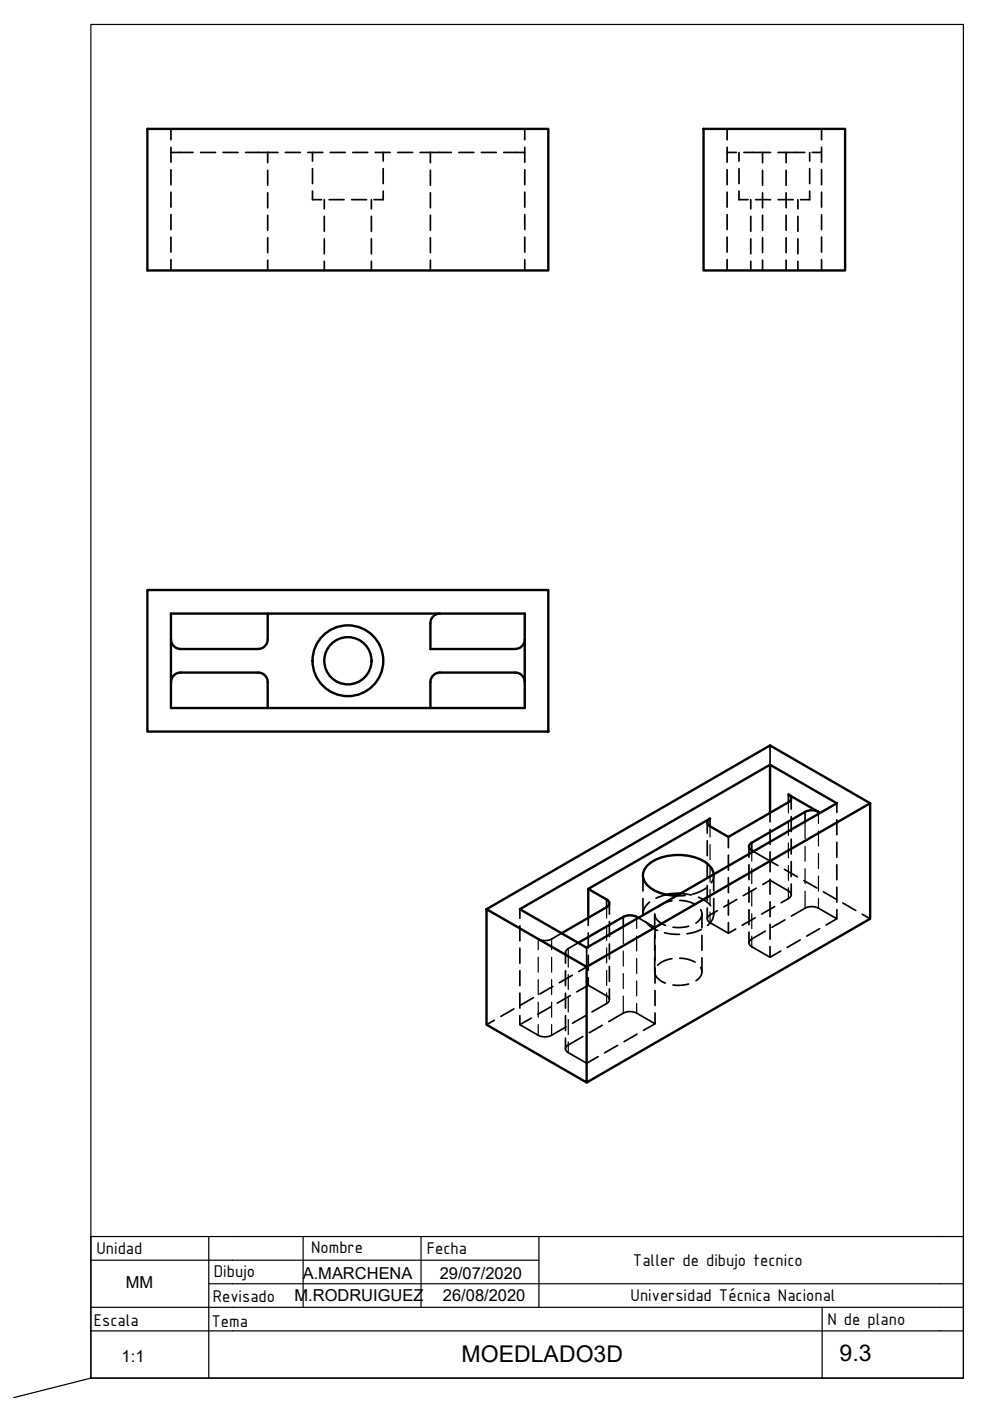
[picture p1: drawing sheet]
<svg xmlns="http://www.w3.org/2000/svg" width="210mm" height="297mm" viewBox="0 0 210 297" stroke-linecap="round" stroke-linejoin="round" font-family="sans-serif">
<!-- layer: MD_Oculto -->
<g fill="none" stroke="#000" stroke-width=".36">
<path d="M36.2 32.3h4.7M36.2 27.3v2.3M36.2 31.2v3.2M36.2 36v3.2M42.5 32.3h3.2M47.3 32.3h3.2M52.1 32.3h4.7M56.8 32.3h2.1M56.8 32.3v2.2M56.8 36.1v3.2M60.5 32.3h3.2M65.3 32.3h3.1"/>
<path d="M66.3 32.3v1.9M66.3 35.8v3.1M70 32.3h3.2M74.8 32.3h3.2M79.6 32.3h3.1M81.2 32.3v1.9M81.2 35.8v3.1M84.3 32.3h3.2M89.1 32.3h2.2M91.3 32.3h4.4M91.3 32.3v2.2M91.3 36.1v3.2"/>
<path d="M97.3 32.3h3.2M102.1 32.3h3.1M106.8 32.3h4.5M111.3 27.3v2.3M111.3 31.2v3.2M111.3 36v3.2M154.2 32.3h1.9M154.2 27.3v2.3M154.2 31.2v3.2M154.2 36v3.2M156.7 32.3v1.9M156.7 35.8v3.1"/>
<path d="M157.7 32.3h5.7M161.7 32.3v2.2M161.7 36.1v3.2M165 32.3h5.6M166.7 32.3v2.2M166.7 36.1v3.2M171.7 32.3v1.9M171.7 35.8v3.1M172.2 32.3h2M174.2 27.3v2.3M174.2 31.2v3.2M174.2 36v3.2"/>
<path d="M36.2 40.7v3.2M36.2 45.5v3.2M36.2 50.3v3.1M36.2 55v2.3M56.8 40.9v3.1M56.8 45.6v3.2M56.8 50.4v3.2M56.8 55.2v2.1M66.3 40.5v1.8h1.9M68.8 42.3v2M68.8 45.9v3.1M68.8 50.6v3.2"/>
<path d="M68.8 55.4v1.9M69.8 42.3h3.1M74.6 42.3h3.1M78.7 42.3v2M78.7 45.9v3.1M78.7 50.6v3.2M78.7 55.4v1.9M81.2 40.5v1.8h-1.9M91.3 40.9v3.1M91.3 45.6v3.2M91.3 50.4v3.2M91.3 55.2v2.1"/>
<path d="M111.3 40.7v3.2M111.3 45.5v3.2M111.3 50.3v3.1M111.3 55v2.3M154.2 40.7v3.2M154.2 45.5v3.2M154.2 50.3v3.1M154.2 55v2.3M156.7 40.5v1.8h1.9M159.2 42.3v2M159.2 45.9v3.1M159.2 50.6v3.2"/>
<path d="M159.2 55.4v1.9M160.2 42.3h3.2M161.7 40.9v3.1M161.7 45.6v3.2M161.7 50.4v3.2M161.7 55.2v2.1M165 42.3h3.2M166.7 40.9v3.1M166.7 45.6v3.2M166.7 50.4v3.2M166.7 55.2v2.1M169.2 42.3v2"/>
<path d="M169.2 45.9v3.1M169.2 50.6v3.2M169.2 55.4v1.9M171.7 40.5v1.8h-2M174.2 40.7v3.2M174.2 45.5v3.2M174.2 50.3v3.1M174.2 55v2.3M163.3 158.1v4M150 174.4v2.3M150 178.2v3.2M154.4 177.4v2.3"/>
<path d="M158.8 179.5v2.3M163.3 172.3v2M163.3 175.9v3.1M167.8 169.3v2.3M167.8 173.1v3.2M167.8 177.9v3.2M177.4 170.3v1.9M177.4 173.8v3.2M177.4 178.6v3.2M110.2 192.8v1.9M110.2 196.3v3.2M119.1 197.9l-2.1 1.2a3.1 3.1 0 0 1-2.9 0"/>
<path d="M122.6 199.9l-2.1 1.2a.85 .85 0 0 0-.6 .8 .85 .85 0 0 0 .6 .9M124.7 194.6v1.6M124.7 197.8v3.2M129.2 191.5v2.3M129.2 195.4v3.2M135.3 194.6l3.6 2v2.3M136.3 185.6v3.3M136.3 190.5v3.3M136.9 195.4l1 1 1.5 .9M137.7 191.3a3.1 3.1 0 0 0-1.4 2.7M138.8 193.8v2.9M138.8 198.3v3.2"/>
<path d="M138.8 193.9a2.89 2.89 0 0 0 2.3 2.3M140.9 197.8l1.6 .3h1.6M141.3 189.7l-2.2 .7M142.5 191l-1.6 .4-1.4 1M144.1 190.9l1.7 .2 1.6 .6M144.2 189.5l2.4 .3M145.3 189.9h-1.9M146 196.4l-1.3 .2h-2M148.1 190.2l1.6 .9 1 .9M148.6 192.9a2.02 2.02 0 0 1-1 2.8M148.7 197.1l-1.6 .6-1.4 .3M148.8 193.8v2.9"/>
<path d="M148.8 198.3v3.2M149.7 188.3l-1.2 .7-1.7 .6M150 183v3.2M150 187.8v3.1M150 192.5v2.3M151.3 185.4a2.58 2.58 0 0 1-.5 1.8M151.3 193.5a3.1 3.1 0 0 1-1.3 2.7M151.3 185.6v3.3M151.3 190.5v3.3M152.1 193.1l-1.6 .9a.86 .86 0 0 0-.5 .8 .86 .86 0 0 0 .5 .8l3.9 2.3M154.4 181.3v3.2M154.4 186.1v3.2"/>
<path d="M154.4 190.8v3.2M154.4 195.6v2.3M156 197l-1.6 .9M156.2 190.7l-2.7 1.6M158.8 183.3v3.2M158.8 188.1v3.2M158.8 192.9v3.1M158.8 197.6v2.3M159.7 180.5l5.2 3M160.1 194.6l-2.7 1.6M160.3 188.3l-2.7 1.6M161.7 187.5l1.6-.9 3.9 2.3a.85 .85 0 0 1 .6 .8 .85 .85 0 0 1-.6 .8l-1.6 .9"/>
<path d="M162.3 197.4l-2.9 1.7a.85 .85 0 0 0-.6 .8 .85 .85 0 0 0 .6 .8l3.9 2.3M163.3 180.6v4.2M163.3 186.4v3.2M163.3 191.2v3.2M163.3 195.9v3.2M164.2 192.2l-2.7 1.6M166.3 184.3l2.8 1.6M166.4 195l-2.7 1.6M167.8 182.7v3.1M167.8 187.4v2.3M169.7 199.3l-2.8 1.6M170.4 186.7l2.8 1.6"/>
<path d="M173.8 196.9l-2.8 1.6M174.6 189.1l2.7 1.6M177.4 192.9v1.9l-3.9-2.2a3.1 3.1 0 0 0-2.8 0l-2.9 1.6M177.4 183.3v3.2M177.4 188.1v3.2M177.4 194.8l-2.2 1.3M178.7 191.5l2.7 1.5M182.8 193.8l1.7 1M104.8 216.3l-1.6 1M109 213.9l-2.8 1.6M110.2 215.3v2l3.9 2.2a3.1 3.1 0 0 0 2.9 0l3-1.8M110.2 201v3.2"/>
<path d="M110.2 205.8v3.2M110.2 210.6v3.1M112.7 215.9l-2.5 1.4M113.1 211.5l-2.8 1.6M116.8 213.5l-2.8 1.6M117.2 209.1l-2.7 1.6M119.9 202v2.2M119.9 205.8v3.2M119.9 210.6v3.1M119.9 215.3v3.2M120.9 211.1l-2.7 1.6M121.3 206.8l-2.7 1.6"/>
<path d="M123.6 219.8l-3.1 1.8a.85 .85 0 0 0-.6 .8 .85 .85 0 0 0 .6 .8l3.9 2.2 2.4-1.4M124.1 215.3l-2.7 1.6M124.4 200.9v4.1l-1.7 1M124.7 208.9l3.9 2.2a.86 .86 0 0 1 .6 .9 .86 .86 0 0 1-.6 .8l-3.1 1.7M124.7 207.3v1.6l-2.4 1.4M124.7 202.5v3.2M127.7 217.4l-2.8 1.6M129.2 200.2v3.1M129.2 204.9v3.2M129.2 209.7v2.2M135.1 219.3l-2.8 1.6M138.8 203.1v2.9"/>
<path d="M138.8 206.1a2.84 2.84 0 0 0 2.3 2.3M138.9 214.8v2.3l-3.9-2.3a3.3 3.3 0 0 0-2.8 0l-3.1 1.8M138.9 200.5v3.2M138.9 205.3v3.1M138.9 210v3.2M138.9 217.1l-2.5 1.4M142.5 203.3l-1.6 .4-1.4 .9M144.1 203.2l1.7 .2 1.6 .6M146 208.6l-1.9 .3-1.4-.1M148.6 205.1a1.99 1.99 0 0 1-1 2.8M148.8 203.1v2.9M163.3 200.7v2.3l2.2-1.3"/>
<path d="M119.9 220.1v2.3M130.9 221.6l-2.7 1.6"/>
</g>
<!-- layer: MD_Visible -->
<g fill="none" stroke="#000" stroke-width=".51">
<path d="M31.2 27.3h85.1v30h-85.1zM149.2 27.3h30v30h-30zM31.2 125.1h85.1v30h-85.1zM36.2 130.1h75.1v20h-75.1zM56.8 130.1v5.5a2.04 2.04 0 0 1-2.1 2h-16.4a2 2 0 0 1-2-2M93.3 130.1a2 2 0 0 0-2 2v5.5h18a2 2 0 0 0 2-2M36.3 144.6a2 2 0 0 1 2-2h16.4a2 2 0 0 1 2.1 2v5.5M111.3 144.6a2 2 0 0 0-2-2h-16.1a2 2 0 0 0-1.9 2v5.5M163.3 162.1v10.2M170.7 172.1l-11.3 6.6a.86 .86 0 0 0-.6 .8 .86 .86 0 0 0 .6 .8l.3 .2M170.7 172.1l1.4-.3 1.4 .3M173.5 172.1l-6.3-3.6a.86 .86 0 0 1 .5 .8 .86 .86 0 0 1-.5 .8l-12.8 7.3-3.9-2.2a.87 .87 0 0 1-.5-.8 .87 .87 0 0 1 .6-.8l-25.9 14.9v6.1"/>
<path d="M184.5 170.3l-60.1 34.7M103.2 192.8l21.2 12.2v24.5l-21.2-12.2zM103.2 192.8l60.1-34.7 21.2 12.2v24.5l-60.1 34.7M110.2 192.8l53.1-30.7 14.1 8.2-53 30.6zM124.7 188.5l3.9 2.2M128.6 192.3l-9.5 5.6M128.6 190.7a.86 .86 0 0 1 .6 .8 .86 .86 0 0 1-.6 .8M135.3 194.6l-1.2-.5-1.5 .1-10 5.7M144.3 189.4l-3 .3M151.3 185.4a4.5 4.5 0 0 0-3.3-3.4 11.5 11.5 0 0 0-10.2 1 2.96 2.96 0 0 0-.2 5 9.6 9.6 0 0 0 5.8 1.9"/>
<circle cx="73.8" cy="140.1" r="5"/>
<circle cx="73.8" cy="140.1" r="7.5"/>
</g>
<!-- layer: MD_Visible fina -->
<path d="M150.5 173.6v1.6M159.4 178.7v1.6M167.2 168.5v1.6M170.7 172.1v2.1M173.5 172.1v.5M128.6 190.7v1.6M132.2 194.4v2M135 194.4v.4" fill="none" stroke="#000" stroke-width=".36"/>
<!-- layer: MD_Oculta fina -->
<g fill="none" stroke="#000" stroke-width=".25">
<path d="M150.5 175.2v2.3M150.5 179v3.2M167.2 170.1v2.3M167.2 173.9v3.2M167.2 178.7v3.2M170.7 174.2v3.6M170.7 179.4v3.2M173.5 172.6v2M173.5 176.2v3.2M114.1 199.1v2.3M117 199.1v2.3M128.6 192.3v2.3"/>
<path d="M128.6 196.2v3.2M132.2 196.4v3.7M135 194.8v2.1M135 198.5v3.1M150.5 183.8v3.2M150.5 188.6v3.2M150.5 193.4v2.2M159.4 180.3v2.3M159.4 184.2v3.1M159.4 188.9v3.2M159.4 193.7v3.2M159.4 198.5v2.2"/>
<path d="M167.2 183.5v3.1M167.2 188.2v2.3M170.7 184.2v3.1M170.7 188.9v3.7M173.5 181v3.2M173.5 185.7v3.2M173.5 190.5v2.1M114.1 202.9v3.2M114.1 207.7v3.2M114.1 212.5v3.1M114.1 217.2v2.3M117 202.9v3.2"/>
<path d="M117 207.7v3.2M117 212.5v3.1M117 217.2v2.3M120.5 201.1v3.9M120.5 206.6v3.2M120.5 211.4v3.2M120.5 216.2v3.1M128.6 201v3.2M128.6 205.7v3.2M128.6 210.5v2.3M132.2 201.7v3.1M132.2 206.4v3.2"/>
<path d="M132.2 211.2v3.6M135 203.2v3.2M135 208v3.2M135 212.7v2.1M120.5 220.9v2.3"/>
</g>
<!-- layer: 0 -->
<path d="M19.3 267.2h95M19.3 277.2h180M44.3 272.2h155M44.3 262.2v30M64.3 262.2v15M89.3 262.2v15M114.3 262.2v15M199.3 262.2h-180v30l-16.4 4.1M19.3 282.2h180" fill="none" stroke="#000" stroke-width=".25"/>
<!-- layer: Cotas -->
<path d="M19.3 5.2h185v287h-185z" fill="none" stroke="#000" stroke-width=".25"/>
<!-- layer: CajetinLine -->
<path d="M174.3 277.2v15M199.3 272.2h5v20h-185M199.3 262.2h5v10M199.3 277.2h5M199.3 282.2h5" fill="none" stroke="#000" stroke-width=".25"/>
<g font-size="4.9">
<text x="97.9" y="288.8">MOEDLADO3D</text>
<text x="178" y="288.5">9.3</text>
</g>
<g font-size="3.9">
<text x="20.5" y="265.8">Unidad</text>
<text x="66" y="265.6">Nombre</text>
<text x="90.5" y="265.9">Fecha</text>
<text x="134.2" y="268.4">Taller de dibujo tecnico</text>
<text x="45.3" y="270.7">Dibujo</text>
<text x="133.7" y="275.9">Universidad Técnica Nacional</text>
<text x="19.9" y="281.1">Escala</text>
<text x="44.8" y="281.3">Tema</text>
<text x="45.1" y="276.1">Revisado</text>
<text x="175.4" y="280.9">N de plano</text>
</g>
<g font-size="3.5">
<text x="26.7" y="273.2">MM</text>
<text x="62.4" y="275.8">M.RODRUIGUEZ</text>
<text x="64.2" y="271.1">A.MARCHENA</text>
<text x="93.2" y="271.1">29/07/2020</text>
<text x="93.9" y="275.9">26/08/2020</text>
<text x="25.8" y="288.8">1:1</text>
</g>
</svg>
